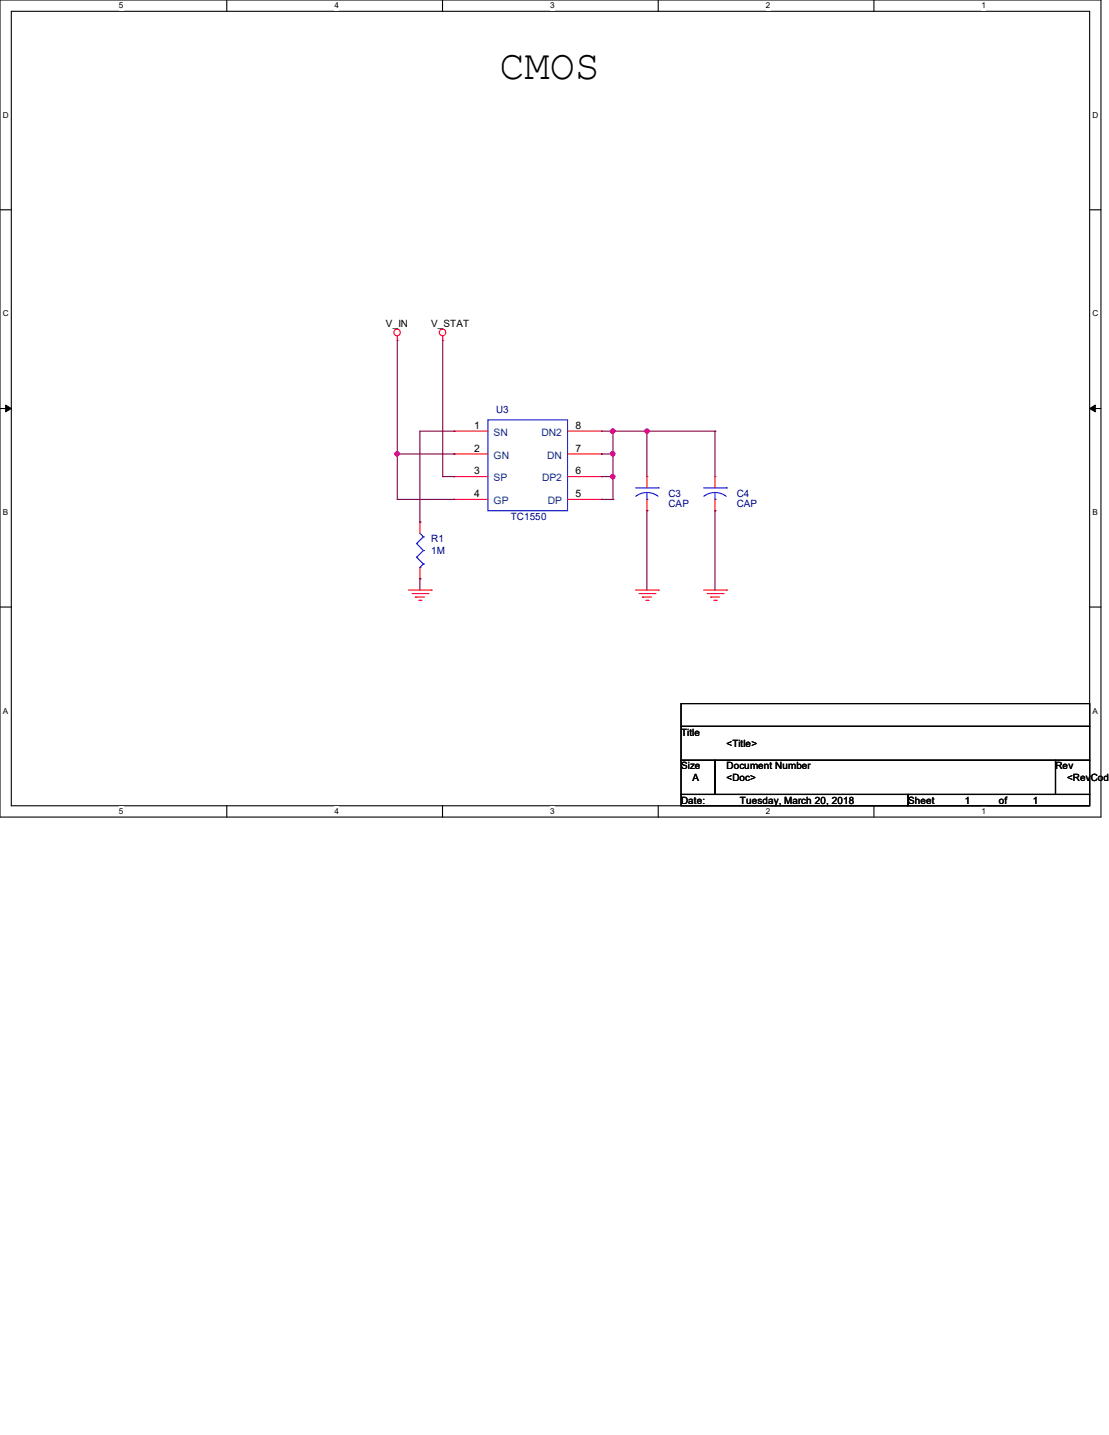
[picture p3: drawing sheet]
<svg xmlns="http://www.w3.org/2000/svg" width="216mm" height="279mm" viewBox="0 0 216 279" stroke-linecap="round" stroke-linejoin="round" font-family="sans-serif">
<path d="M0 0h214.3v159.1h-214.3zM2.2 2.2h209.9v154.7h-209.9z" fill="none" stroke="#000" stroke-width=".21"/>
<g fill="#fff">
<path d="M23.2 .2h.8v1.8h-.8z"/>
<path d="M23.2 157.1h.8v1.8h-.8z"/>
</g>
<path d="M44.2 0v2.2M44.2 156.9v2.2" fill="none" stroke="#000" stroke-width=".21"/>
<g fill="#fff">
<path d="M65.1 .2h.9v1.8h-.9z"/>
<path d="M65.1 157.1h.9v1.8h-.9z"/>
</g>
<path d="M86.1 0v2.2M86.1 156.9v2.2" fill="none" stroke="#000" stroke-width=".21"/>
<g fill="#fff">
<path d="M107.1 .2h.9v1.8h-.9z"/>
<path d="M107.1 157.1h.9v1.8h-.9z"/>
</g>
<path d="M128.1 0v2.2M128.1 156.9v2.2" fill="none" stroke="#000" stroke-width=".21"/>
<g fill="#fff">
<path d="M149.1 .2h.9v1.8h-.9z"/>
<path d="M149.1 157.1h.9v1.8h-.9z"/>
</g>
<path d="M170.1 0v2.2M170.1 156.9v2.2" fill="none" stroke="#000" stroke-width=".21"/>
<g fill="#fff">
<path d="M191.1 .2h.9v1.8h-.9z"/>
<path d="M191.1 157.1h.9v1.8h-.9z"/>
<path d="M.6 21.5h1.1v1.8h-1.1z"/>
<path d="M212.7 21.5h1.1v1.8h-1.1z"/>
<path d="M.6 60.2h1.1v1.7h-1.1z"/>
<path d="M212.7 60.2h1.1v1.7h-1.1z"/>
</g>
<path d="M0 40.9h2.2M212.1 40.9h2.2" fill="none" stroke="#000" stroke-width=".21"/>
<g fill="#fff">
<path d="M.6 98.8h1v1.8h-1z"/>
<path d="M212.7 98.8h1v1.8h-1z"/>
</g>
<path d="M0 79.5h2.2M212.1 79.5h2.2" fill="none" stroke="#000" stroke-width=".21"/>
<path d="M1.1 78.9l1.1 .6-1.1 .7zM212.1 79.5l1.1-.6v1.3z" fill="#000" stroke="#000" stroke-width=".19"/>
<g fill="#fff">
<path d="M.6 137.5h1v1.8h-1z"/>
<path d="M212.7 137.5h1v1.8h-1z"/>
</g>
<path d="M0 118.2h2.2M212.1 118.2h2.2M132.6 137h79.5v4.4h-79.5zM132.6 141.4h79.5v6.6h-79.5zM132.6 148h6.6v6.7h-6.6zM132.6 154.7h44.2v2.2h-44.2zM139.2 148h66.3v6.7h-66.3zM176.8 154.7h35.3v2.2h-35.3zM205.5 148h6.6v6.7h-6.6z" fill="none" stroke="#000" stroke-width=".21"/>
<g fill="none" stroke="#f00" stroke-width=".21">
<path d="M77.3 66.3h.1M77.3 65.4v.9M86.2 66.3h.1M86.2 65.4v.9M88.4 83.9h.1M88.4 88.4h.1M88.4 92.8h.1M88.4 97.2h.1M88.4 83.9h6.6M88.4 88.4h6.6M88.4 92.8h6.6M88.4 97.2h6.6"/>
<path d="M110.5 83.9h6.6M110.5 88.4h6.6M110.5 92.8h6.6M110.5 97.2h6.6M117.1 97.2h.1M117.1 92.8h.1M117.1 88.4h.1M117.1 83.9h.1M125.9 92.8h.1M125.9 99.4h.1M125.9 92.8v2.2M125.9 97.2v2.2"/>
<path d="M139.2 92.8h.1M139.2 99.4h.1M139.2 92.8v2.2M139.2 97.2v2.2M79.5 114.9h4.4M80.2 115.6h3.1M80.9 116.2h.1M80.9 116.2h1.7M81.5 116.9h.5M81.7 101.6h.1M81.7 112.7h.1M81.7 101.6v2.2"/>
<path d="M81.7 110.5v2.2M82 116.9h.1M83.3 115.6h.1M83.9 114.9h.1M123.7 114.9h4.4M124.4 115.6h3.1M125.1 116.2h.1M125.1 116.2h1.7M125.7 116.9h.5M126.2 116.9h.1M127.5 115.6h.1M128.1 114.9h.1"/>
<path d="M137 114.9h4.4M137.7 115.6h3.1M138.3 116.2h.1M138.3 116.2h1.8M139 116.9h.4M139.4 116.9h.1M140.8 115.6h.1M141.4 114.9h.1"/>
<circle cx="77.3" cy="64.7" r=".64"/>
<circle cx="86.1" cy="64.7" r=".64"/>
</g>
<g fill="none" stroke="#00f" stroke-width=".21">
<path d="M95 81.7h15.5v17.7h-15.5zM123.7 95h4.4M125.9 97.2h.1M125.9 95.9l1.4 .3 .8 .4M125.9 95.9l-1.3 .3-.8 .4M125.9 95.9v1.3M128.1 95h.1M137 95h4.4M139.2 97.2h.1M139.2 95.9l1.4 .3 .8 .4M139.2 95.9l-1.4 .3-.8 .4M139.2 95.9v1.3"/>
<path d="M141.4 95h.1M81.1 105.8h.1M81.1 108.5h.1M81.1 105.8l1.3 1.4M81.1 108.5l1.3 1.3M81.7 110.5h.1M81.7 103.8l.7 .7M82.4 104.5h.1M82.4 107.2h.1M82.4 109.8h.1M82.4 104.5l-1.3 1.3M82.4 107.2l-1.3 1.3"/>
<path d="M82.4 109.8l-.7 .7"/>
</g>
<g fill="none" stroke="#800040" stroke-width=".21">
<path d="M77.3 66.3v30.9M86.2 66.3v26.5M77.3 88.4h.1M77.3 97.2h.1M77.3 88.4h11.1M77.3 97.2h11.1M86.2 92.8h.1M86.2 92.8h2.2M88.4 88.4h.1M88.4 97.2h.1M88.4 83.9h.1M88.4 92.8h.1"/>
<path d="M88.4 83.9h-6.7v17.7M117.1 88.4h.1M117.1 97.2h.1M117.1 83.9h22.1M117.1 88.4h2.2M117.1 97.2h2.2M117.1 92.8h2.2M119.3 83.9h.1M119.3 88.4h.1M119.3 92.8h.1M119.3 97.2h.1M119.3 83.9v13.3"/>
<path d="M125.9 83.9h.1M125.9 99.4h.1M125.9 83.9v8.9M125.9 99.4v15.5M139.2 83.9h.1M139.2 99.4h.1M139.2 83.9v8.9M139.2 99.4v15.5M81.7 101.6h.1M81.7 112.7h.1M81.7 112.7v2.2"/>
</g>
<g fill="#f0f" stroke="#f0f" stroke-width=".21">
<circle cx="125.9" cy="83.9" r=".42"/>
<circle cx="77.3" cy="88.3" r=".42"/>
<circle cx="119.3" cy="83.9" r=".42"/>
<circle cx="119.3" cy="88.3" r=".42"/>
<circle cx="119.3" cy="92.8" r=".42"/>
</g>
<text font-size="8.2" x="97.2" y="15.4">CMOS</text>
<g font-size="2">
<text x="92.3" y="83.5">1</text>
<text x="112.1" y="83.5">8</text>
<text x="92.3" y="87.9">2</text>
<text x="112.1" y="87.9">7</text>
<text x="92.3" y="92.3">3</text>
<text x="112.1" y="92.3">6</text>
<text x="92.3" y="96.8">4</text>
<text x="112.1" y="96.8">5</text>
</g>
<g font-size="2" fill="#004080">
<text x="96.1" y="84.9">SN</text>
<text x="96.1" y="89.3">GN</text>
<text x="105.4" y="84.9">DN2</text>
<text x="106.5" y="89.3">DN</text>
<text x="96.1" y="93.7">SP</text>
<text x="105.5" y="93.7">DP2</text>
<text x="96.1" y="98.2">GP</text>
<text x="106.6" y="98.2">DP</text>
</g>
<g font-size="1.9">
<text x="75.1" y="63.6">V_IN</text>
<text x="83.9" y="63.6">V_STAT</text>
<text x="132.6" y="143.2">Title</text>
<text x="132.6" y="149.8">Size</text>
<text x="141.4" y="149.8">Document Number</text>
<text x="141.4" y="145.4">&lt;Title&gt;</text>
<text x="205.5" y="149.8">Rev</text>
<text x="134.8" y="152">A</text>
<text x="141.4" y="152">&lt;Doc&gt;</text>
<text x="207.7" y="152">&lt;RevCode</text>
<text x="132.6" y="156.5">Date:</text>
<text x="144.1" y="156.5">Tuesday, March 20, 2018</text>
<text x="176.8" y="156.5">Sheet</text>
<text x="187.8" y="156.5">1</text>
<text x="194.4" y="156.5">of</text>
<text x="201.1" y="156.5">1</text>
</g>
<g font-size="1.9" fill="#000080">
<text x="96.6" y="80.4">U3</text>
<text x="99.4" y="101.2">TC1550</text>
<text x="130.1" y="96.8">C3</text>
<text x="130.1" y="98.8">CAP</text>
<text x="143.4" y="96.8">C4</text>
<text x="143.4" y="98.8">CAP</text>
<text x="83.9" y="105.6">R1</text>
<text x="83.9" y="107.8">1M</text>
</g>
<g font-size="1.6">
<text x="23.2" y="1.7">5</text>
<text x="65.1" y="1.7">4</text>
<text x="107.1" y="1.7">3</text>
<text x="149.1" y="1.7">2</text>
<text x="191.1" y="1.7">1</text>
<text x=".6" y="22.9">D</text>
<text x="212.7" y="22.9">D</text>
<text x=".6" y="61.6">C</text>
<text x="212.7" y="61.6">C</text>
<text x=".6" y="100.3">B</text>
<text x="212.7" y="100.3">B</text>
<text x=".6" y="138.9">A</text>
<text x="212.7" y="138.9">A</text>
<text x="23.2" y="158.5">5</text>
<text x="65.1" y="158.5">4</text>
<text x="107.1" y="158.5">3</text>
<text x="149.1" y="158.5">2</text>
<text x="191.1" y="158.5">1</text>
</g>
</svg>
